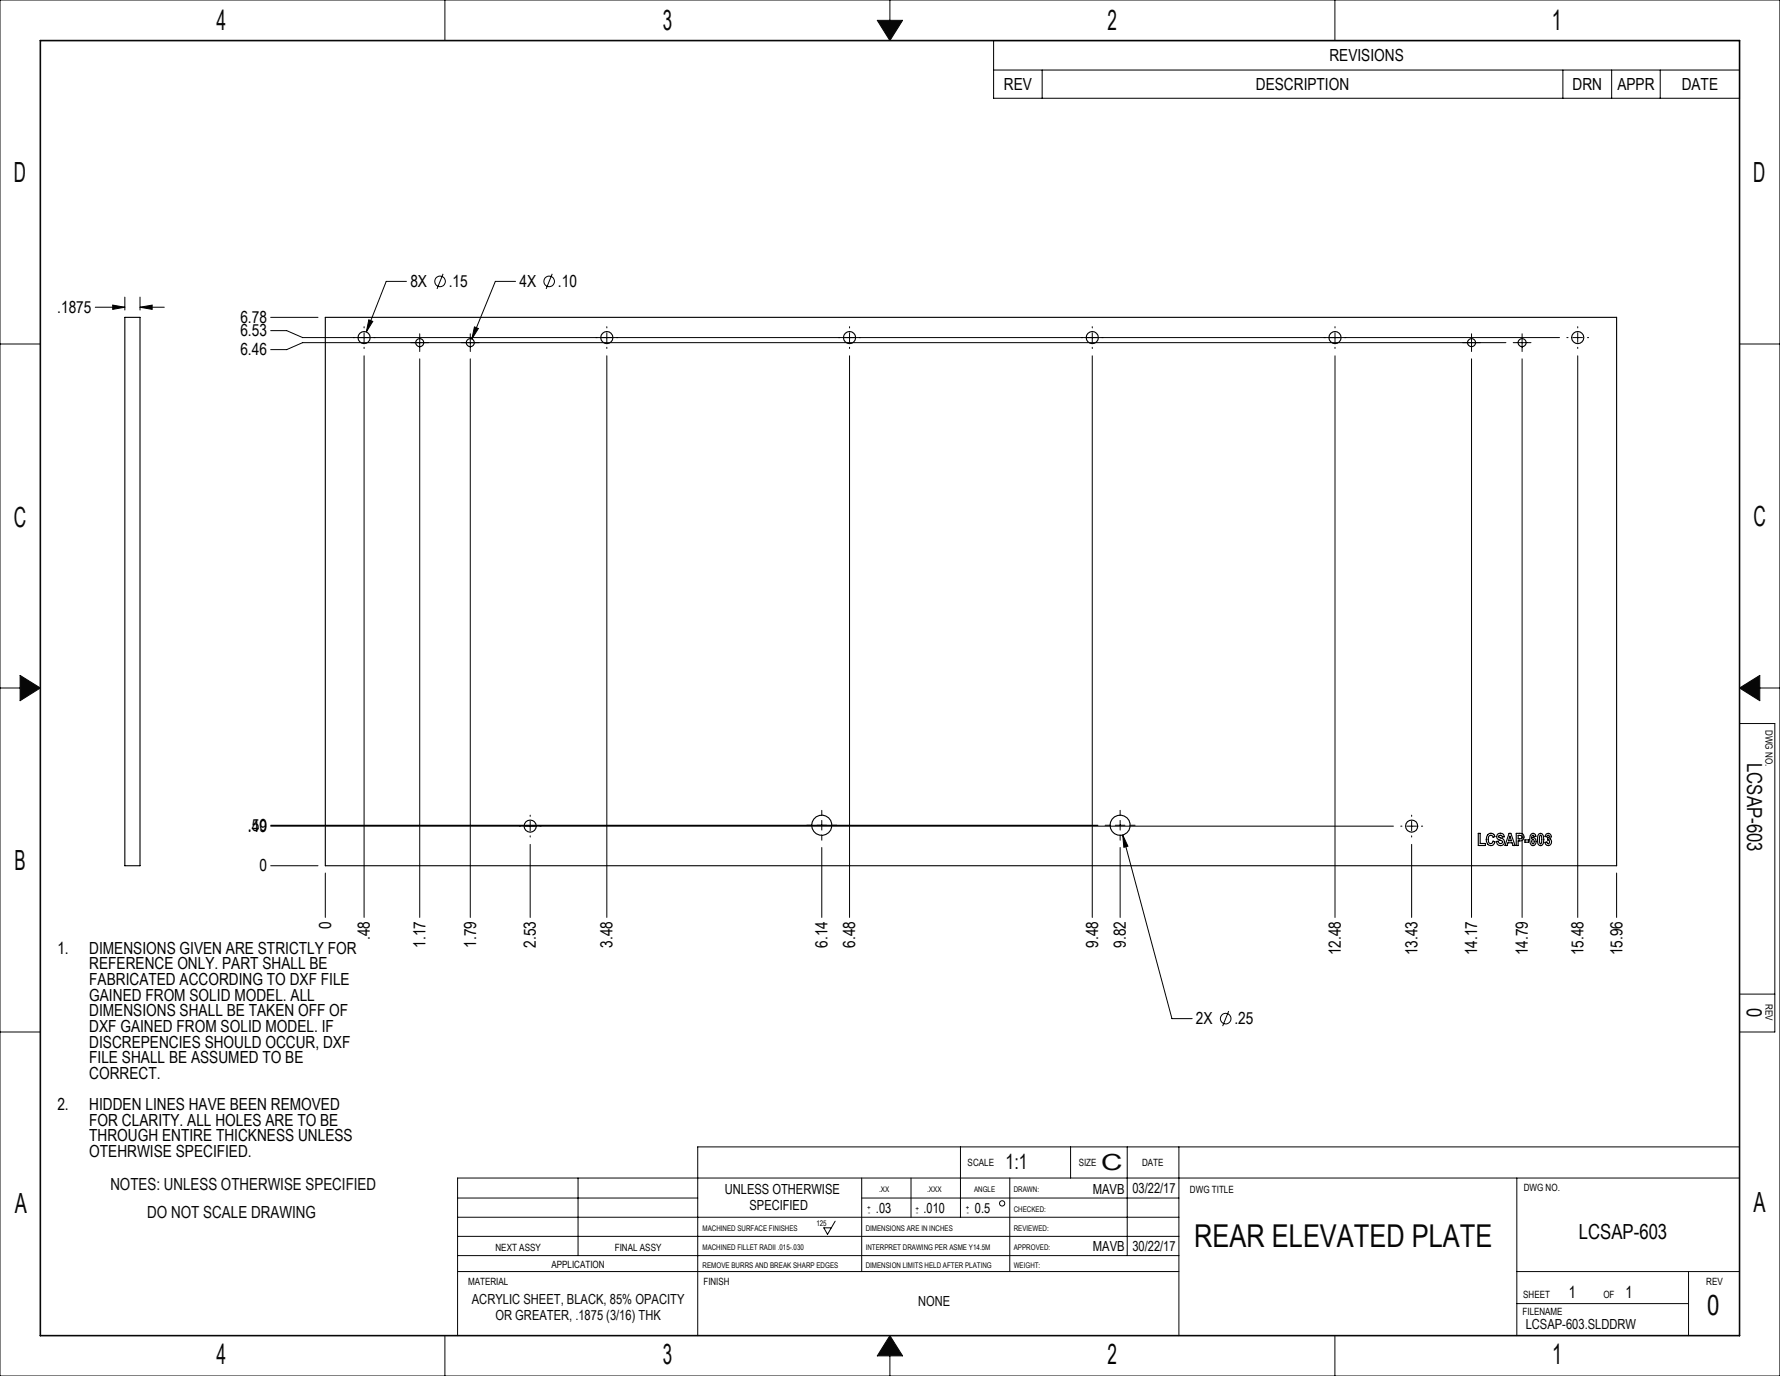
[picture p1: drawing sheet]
<svg xmlns="http://www.w3.org/2000/svg" width="559mm" height="432mm" viewBox="0 0 559 432" stroke-linecap="round" stroke-linejoin="round" font-family="sans-serif">
<g fill="none" stroke="#000" stroke-width=".31">
<path d="M270.5 369.7v29.3M286 369.7v12.3M317 369.7v29.3M143.7 399h226.4M262.2 383.2l-2.4 4.1-1.2-2h2.4"/>
<circle cx="314.6" cy="377.6" r=".82"/>
</g>
<g fill="none" stroke="#0a0605" stroke-width=".31">
<path d="M0 0h558.8v431.8h-558.8zM139.7 0v12.7M275.4 6.4h8l-4 6.3zM279.4 0v6.4M419.1 0v12.7M0 107.9h12.7M546.1 107.9h12.7M0 215.9h6.3M6.3 211.9l6.4 4-6.4 4zM546.1 215.9l6.4-4v8zM552.5 215.9h6.3M546.1 227h11.1v96.9h-11.1"/>
<path d="M546.1 312h11.1M0 323.9h12.7M301.5 359.9v22.1M336.1 359.9v9.8M353.9 359.9v34.1M370.1 359.9v59.2M546.1 359.9h-327.1v59.2M143.7 376h75.3M181.5 369.7v24.3M270.5 376h99.6M476.2 369.7v49.4M546.1 369.7h-402.4v49.4"/>
<path d="M143.7 382h226.4M143.7 394h226.4M143.7 388h226.4M476.2 399h69.9M530.1 399v20.1M139.7 419.1v12.7M279.4 419.1l4 6.4h-8zM419.1 419.1v12.7M476.2 409.1h53.9M279.4 425.5v6.3"/>
</g>
<path d="M12.7 12.7h533.4v406.4h-533.4z" fill="none" stroke="#0a0605" stroke-width=".5"/>
<path d="M275.4 6.4h8l-4 6.3zM546.1 215.9l6.4-4v8zM279.4 419.1l-4 6.4h8zM6.3 211.9v8l6.4-4z" fill-rule="evenodd" fill="#0a0605"/>
<g fill="none" stroke="#000" stroke-width=".31">
<path d="M311.9 12.7h234.2v18.1h-234.2zM311.9 22h234.2M327.2 22v8.8M490.6 22v8.8M506 22v8.8M521.2 22v8.8M29.9 96.4h9.3M35.4 95.7l3.8 .7-3.8 .7zM39.2 93.2v4.1M44 96.4l3.8-.7v1.4zM44 93.2v4.1M44 96.4h7.6"/>
<path d="M85 99.6h14.8M127.6 88.3h-6.4l-6.2 15.9M139.1 85.9l-1.9 4.8M161.9 88.3h-6.4l-7.4 18.1M173.4 85.9l-2 4.8M85 103.8h5l5 2.1h394.6M114.3 102.5v.4M114.3 104.4v3.1M114.3 109v.4M114.3 111.7v176.2M115.8 100.4l1.2 .5-2 3.3zM131.8 104.7v5.6"/>
<path d="M131.8 112.6v175.3M147.6 104.7v5.6M147.6 112.6v175.3M148.9 102.6l1.3 .5-2.1 3.3zM190.5 102.5v.4M190.5 104.4v3.1M190.5 109v.4M190.5 111.7v176.2M266.7 102.5v.4M266.7 104.4v3.1M266.7 109v.4M266.7 111.7v176.2"/>
<path d="M342.9 102.5v.4M342.9 104.4v3.1M342.9 109v.4M342.9 111.7v176.2M419.1 102.5v.4M419.1 104.4v3.1M419.1 109v.4M419.1 111.7v176.2M462 104.7v5.6M462 112.6v175.3M472.8 107.5h-377.8l-5 2.2h-5M475.1 107.5h5.5"/>
<path d="M477.8 104.7v5.6M477.8 112.6v175.3M491.9 105.9h.4M493.8 105.9h3M495.3 102.5v.4M495.3 104.4v3.1M495.3 109v.4M495.3 111.7v176.2M498.4 105.9h.3M85 259h259.7M85 259.3h352.4M166.4 255.8v.4"/>
<path d="M166.4 257.7v3.1M258 254.3v1.6M258 257.5v3M346.9 259h1.7M350.1 259h3.1M351.6 254.3v1.6M351.6 257.5v3M354.7 259h1.6M439.7 259.3h.4M441.6 259.3h3.1M443.2 255.8v.4M443.2 257.7v3.1"/>
<path d="M446.2 259.3h.4M85 271.7h14.8M102.1 274v13.9M166.4 262.3v.4M166.4 265v22.9M258 262v1.7M258 266v21.9M351.6 262v1.7M351.6 266v21.9M352.5 262l1.6 3.5-1.3 .4zM352.5 262l15.4 57.7h6.4M443.2 262.3v.4"/>
<path d="M443.2 265v22.9M507.5 274v13.9M385.7 317.3l-1.9 4.7"/>
<circle cx="138.1" cy="88.3" r="1.66"/>
<circle cx="172.4" cy="88.3" r="1.66"/>
<circle cx="384.8" cy="319.7" r="1.66"/>
</g>
<path d="M115.8 100.4l-.8 3.8 2-3.3zM148.9 102.6l-.8 3.8 2.1-3.3zM352.5 262l.3 3.9 1.3-.4zM35.4 95.7l3.8 .7-3.8 .7zM44 96.4l3.8-.7v1.4z" fill="#000"/>
<g fill="none" stroke="#000" stroke-width=".35">
<path d="M39.2 99.6h4.8v172.1h-4.8zM102.1 99.6h405.4v172.1h-405.4zM464.1 261.5h.6v3.2h1.6v.6h-2.2zM467 261.9a1.28 1.28 0 0 1 1.4-.4 1.28 1.28 0 0 1 .9 1l-.6 .2a.74 .74 0 0 0-.6-.6 .74 .74 0 0 0-.8 .5 1.8 1.8 0 0 0 .3 2l.7 .1 .4-.8 .6 .3a1.26 1.26 0 0 1-.9 1.1 1.26 1.26 0 0 1-1.4-.4 2.62 2.62 0 0 1 0-3zM470.3 261.7a1.22 1.22 0 0 1 1.9 .9h-.6a.61 .61 0 0 0-.5-.5 .61 .61 0 0 0-.6 .4l.4 .4a1.26 1.26 0 0 1 1.3 1.7 1.26 1.26 0 0 1-2.2 .3l-.2-.8 .6-.1a.64 .64 0 0 0 .6 .8 .64 .64 0 0 0 .6-.9l-.7-.3a1.1 1.1 0 0 1-1-.8 1.1 1.1 0 0 1 .4-1.1zM473.7 261.5h.6l1.3 3.8h-.6l-.3-.8h-1.3l-.3 .8h-.6zM474 262.4l.5 1.4h-.9zM476 261.5h1a1.26 1.26 0 0 1 1.4 1.5 1.26 1.26 0 0 1-1.8 .9v1.4h-.6zM476.6 262.1l1.1 .2 .1 .7-1.2 .2zM478.7 263.6h1.1v.7h-1.1zM480.7 261.7a.87 .87 0 0 1 1.3 .2l.2 .6h-.6l-.1-.3-.4-.1-.3 1.1a.7 .7 0 0 1 .7-.3 .7 .7 0 0 1 .6 .5 1.31 1.31 0 0 1-.8 2l-.4-.1a2.47 2.47 0 0 1-.2-3.6zM480.9 263.7l.3-.2a.76 .76 0 0 1 .1 1.3l-.4-.3z"/>
<path d="M483.1 261.7l.5-.2 .6 .2a3.1 3.1 0 0 1-.3 3.6l-.8-.2a2.72 2.72 0 0 1 0-3.4zM483.5 262.2l.1-.1a2.18 2.18 0 0 1 .1 2.7h-.1a2.41 2.41 0 0 1-.1-2.6zM485.4 261.7a.95 .95 0 0 1 1.4 .2 .95 .95 0 0 1-.2 1.3 1.07 1.07 0 0 1 .1 1.9 1.07 1.07 0 0 1-1.7-.8l.6-.1 .5 .6 .3-.3-.1-.8-.5-.1v-.6a.43 .43 0 0 0 .6-.4 .43 .43 0 0 0-.4-.5l-.4 .5-.6-.1z"/>
<circle cx="114.3" cy="105.9" r="1.9"/>
<circle cx="131.8" cy="107.5" r="1.26"/>
<circle cx="147.6" cy="107.5" r="1.26"/>
<circle cx="190.5" cy="105.9" r="1.9"/>
<circle cx="266.7" cy="105.9" r="1.9"/>
<circle cx="342.9" cy="105.9" r="1.9"/>
<circle cx="419.1" cy="105.9" r="1.9"/>
<circle cx="462" cy="107.5" r="1.26"/>
<circle cx="477.8" cy="107.5" r="1.26"/>
<circle cx="495.3" cy="105.9" r="1.9"/>
<circle cx="166.4" cy="259.2" r="1.9"/>
<circle cx="258" cy="259" r="3.2"/>
<circle cx="351.6" cy="259" r="3.2"/>
<circle cx="443.2" cy="259.3" r="1.9"/>
</g>
<text font-size="9.9" fill="#0a0605" x="374.9" y="391.2">REAR ELEVATED PLATE</text>
<g font-size="8.7" fill="#0a0605">
<text x="68" y="9.4">4</text>
<text x="208.1" y="9.3">3</text>
<text x="347.7" y="9.3">2</text>
<text x="487.1" y="9.4">1</text>
<text x="4.3" y="57">D</text>
<text x="550.4" y="57.2">D</text>
<text x="4.3" y="165.3">C</text>
<text x="550.5" y="165.1">C</text>
<text x="4.6" y="273.1">B</text>
<text x="4.6" y="380.6">A</text>
<text x="550.5" y="380.4">A</text>
<text x="536" y="412.8">0</text>
<text x="67.9" y="428">4</text>
<text x="208.1" y="428">3</text>
<text x="487.3" y="428.1">1</text>
</g>
<text font-size="8.7" x="347.7" y="428.1">2</text>
<text font-size="7" fill="#0a0605" x="345.7" y="367.2">C</text>
<g font-size="6.5" fill="#0a0605">
<text x="548.5" y="239.5" transform="rotate(90 548.5 239.5)">LCSAP-603</text>
<text x="548.4" y="316.4" transform="rotate(90 548.4 316.4)">0</text>
<text x="315.7" y="366.7">1:1</text>
</g>
<text font-size="6.5" x="495.7" y="388.9">LCSAP-603</text>
<g font-size="5.2">
<text x="417.3" y="19.1">REVISIONS</text>
<text x="315.1" y="28.1">REV</text>
<text x="394.3" y="28.1">DESCRIPTION</text>
<text x="493.7" y="28.1">DRN</text>
<text x="507.7" y="28.1">APPR</text>
<text x="527.9" y="28.1">DATE</text>
<text x="128.8" y="90.1">8X</text>
<text x="140.9" y="90.1">.15</text>
<text x="163.1" y="90.1">4X</text>
<text x="175.2" y="90.1">.10</text>
<text x="18" y="98.2">.1875</text>
<text x="75.5" y="101.4">6.78</text>
<text x="75.5" y="105.5">6.53</text>
<text x="75.5" y="111.5">6.46</text>
<text x="77.8" y="261">.49</text>
<text x="79" y="260.7">50</text>
<text x="81.4" y="273.4">0</text>
<text x="103.9" y="291.5" transform="rotate(-90 103.9 291.5)">0</text>
<text x="18" y="299.3">1.</text>
<text x="28" y="299.3">DIMENSIONS GIVEN ARE STRICTLY FOR</text>
<text x="116.1" y="295.1" transform="rotate(-90 116.1 295.1)">.48</text>
<text x="133.6" y="297.4" transform="rotate(-90 133.6 297.4)">1.17</text>
<text x="149.5" y="297.4" transform="rotate(-90 149.5 297.4)">1.79</text>
<text x="168.2" y="297.4" transform="rotate(-90 168.2 297.4)">2.53</text>
<text x="192.3" y="297.4" transform="rotate(-90 192.3 297.4)">3.48</text>
<text x="259.8" y="297.4" transform="rotate(-90 259.8 297.4)">6.14</text>
<text x="268.5" y="297.4" transform="rotate(-90 268.5 297.4)">6.48</text>
<text x="344.7" y="297.4" transform="rotate(-90 344.7 297.4)">9.48</text>
<text x="353.4" y="297.4" transform="rotate(-90 353.4 297.4)">9.82</text>
<text x="420.9" y="299.8" transform="rotate(-90 420.9 299.8)">12.48</text>
<text x="445" y="299.8" transform="rotate(-90 445 299.8)">13.43</text>
<text x="463.8" y="299.8" transform="rotate(-90 463.8 299.8)">14.17</text>
<text x="479.7" y="299.8" transform="rotate(-90 479.7 299.8)">14.79</text>
<text x="497.1" y="299.8" transform="rotate(-90 497.1 299.8)">15.48</text>
<text x="509.3" y="299.8" transform="rotate(-90 509.3 299.8)">15.96</text>
<text x="28" y="304.2">REFERENCE ONLY. PART SHALL BE</text>
<text x="28" y="309.1">FABRICATED ACCORDING TO DXF FILE</text>
<text x="28" y="314">GAINED FROM SOLID MODEL. ALL</text>
<text x="28" y="318.9">DIMENSIONS SHALL BE TAKEN OFF OF</text>
<text x="28" y="323.8">DXF GAINED FROM SOLID MODEL. IF</text>
<text x="375.5" y="321.4">2X</text>
<text x="387.5" y="321.4">.25</text>
<text x="28" y="328.7">DISCREPENCIES SHOULD OCCUR, DXF</text>
<text x="28" y="333.6">FILE SHALL BE ASSUMED TO BE</text>
<text x="28" y="338.5">CORRECT.</text>
<text x="18" y="348.4">2.</text>
<text x="28" y="348.4">HIDDEN LINES HAVE BEEN REMOVED</text>
<text x="28" y="353.3">FOR CLARITY. ALL HOLES ARE TO BE</text>
<text x="28" y="358.2">THROUGH ENTIRE THICKNESS UNLESS</text>
<text x="28" y="363.1">OTEHRWISE SPECIFIED.</text>
<text x="492.5" y="407.3">1</text>
<text x="510.3" y="407.3">1</text>
</g>
<g font-size="5.2" fill="#0a0605">
<text x="34.6" y="373.4">NOTES: UNLESS OTHERWISE SPECIFIED</text>
<text x="46.2" y="382.3">DO NOT SCALE DRAWING</text>
</g>
<g font-size="4.4">
<text x="227.5" y="374.8">UNLESS OTHERWISE</text>
<text x="343" y="374.6">MAVB</text>
<text x="235.3" y="379.6">SPECIFIED</text>
<text x="275" y="380.5">.03</text>
<text x="290" y="380.5">.010</text>
<text x="306.1" y="380.6">0.5</text>
<text x="343.1" y="392.5">MAVB</text>
</g>
<g font-size="4.4" fill="#0a0605">
<text x="355.5" y="374.5">03/22/17</text>
<text x="355.5" y="392.6">30/22/17</text>
<text x="148.1" y="409.1">ACRYLIC SHEET, BLACK, 85% OPACITY</text>
<text x="288.3" y="409.9">NONE</text>
<text x="155.6" y="414.2">OR GREATER, .1875 (3/16) THK</text>
<text x="479" y="417">LCSAP-603.SLDDRW</text>
</g>
<g font-size="3.1">
<text x="554.2" y="229.1" transform="rotate(90 554.2 229.1)">DWG NO.</text>
<text x="554.2" y="315.1" transform="rotate(90 554.2 315.1)">REV</text>
<text x="358.5" y="366">DATE</text>
<text x="373.6" y="374.5">DWG TITLE</text>
<text x="478.4" y="373.7">DWG NO.</text>
<text x="155.5" y="392.4">NEXT ASSY</text>
<text x="193" y="392.4">FINAL ASSY</text>
<text x="173.2" y="398">APPLICATION</text>
<text x="146.9" y="403.1">MATERIAL</text>
<text x="220.9" y="403.2">FINISH</text>
<text x="478.2" y="407.4">SHEET</text>
<text x="503.4" y="407.4">OF</text>
<text x="535.6" y="403.2">REV</text>
<text x="478" y="412.6">FILENAME</text>
</g>
<g font-size="3.1" fill="#0a0605">
<text x="303.8" y="365.9">SCALE</text>
<text x="338.7" y="365.9">SIZE</text>
</g>
<g font-size="2.4">
<text x="276" y="374.1">.XX</text>
<text x="291.1" y="374.1">.XXX</text>
<text x="305.8" y="374.1">ANGLE</text>
<text x="318.3" y="374.1">DRAWN:</text>
<text x="272.2" y="379.8">+</text>
<text x="272.5" y="381.2">-</text>
<text x="287.4" y="380">+</text>
<text x="287.7" y="381.4">-</text>
<text x="303.2" y="379.8">+</text>
<text x="303.5" y="381.2">-</text>
<text x="318.3" y="380.2">CHECKED:</text>
<text x="220.5" y="386.2">MACHINED SURFACE FINISHES</text>
<text x="256.3" y="384.7">125</text>
<text x="271.8" y="386.2">DIMENSIONS ARE IN INCHES</text>
<text x="318.3" y="386.2">REVIEWED:</text>
<text x="220.5" y="392.3">MACHINED FILLET RADII .015-.030</text>
<text x="271.8" y="392.3">INTERPRET DRAWING PER ASME Y14.5M</text>
<text x="318.3" y="392.3">APPROVED:</text>
<text x="220.5" y="397.8">REMOVE BURRS AND BREAK SHARP EDGES</text>
<text x="271.8" y="397.8">DIMENSION LIMITS HELD AFTER PLATING</text>
<text x="318.3" y="398">WEIGHT:</text>
</g>
</svg>
